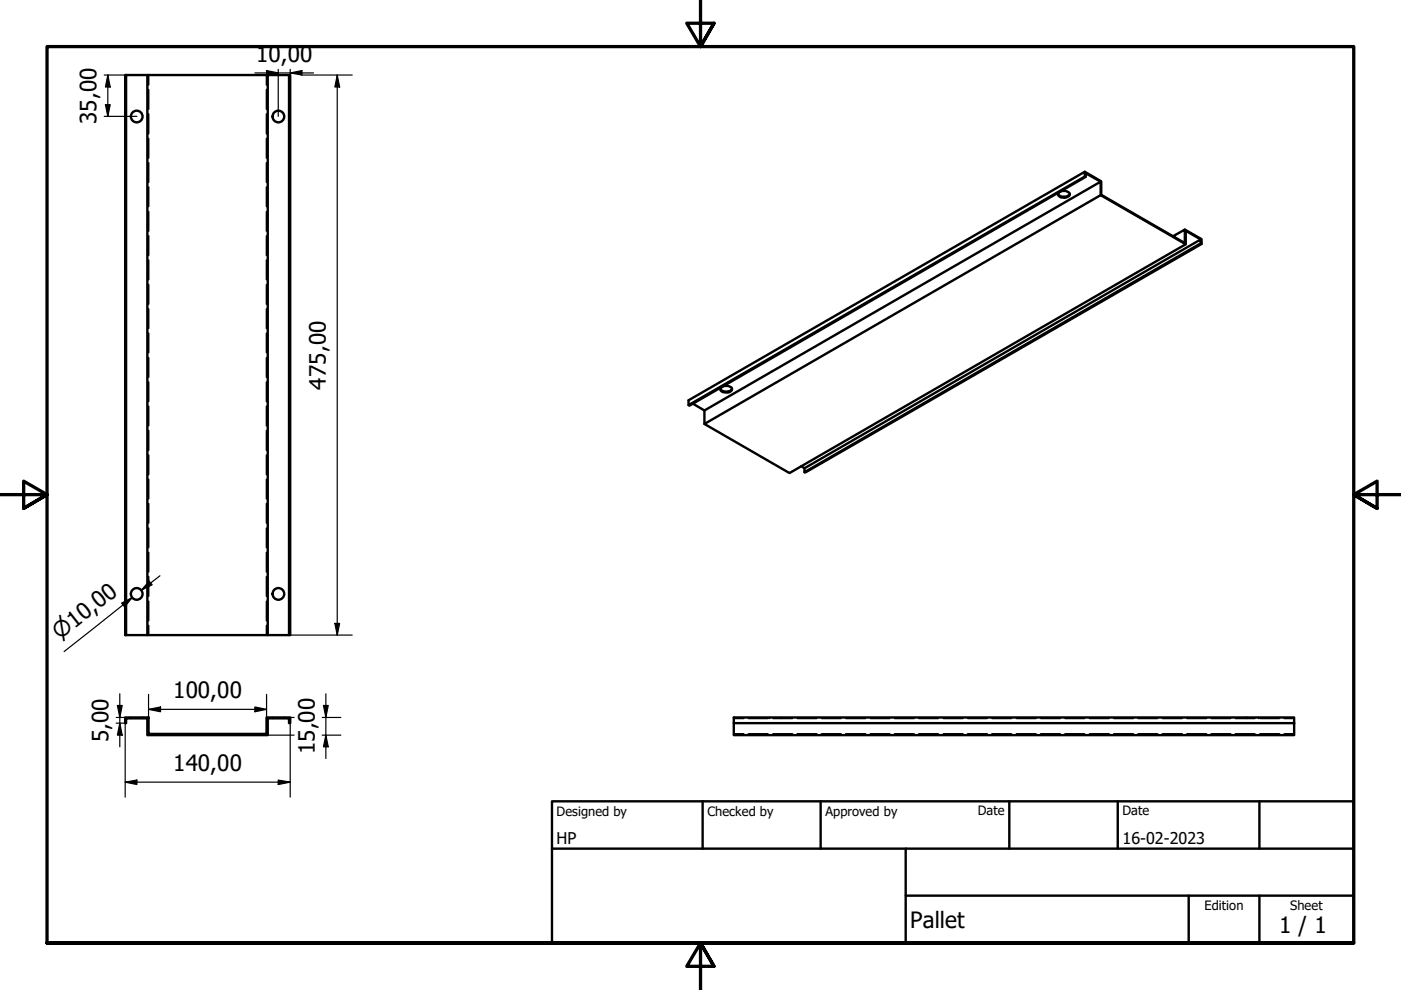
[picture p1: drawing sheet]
<svg xmlns="http://www.w3.org/2000/svg" width="297mm" height="210mm" viewBox="0 0 297 210" stroke-linecap="round" stroke-linejoin="round" font-family="sans-serif">
<!-- layer: Hidden (ISO) -->
<g fill="none" stroke="#000" stroke-width=".38">
<path d="M31.5 15.9v2.1M31.5 19v4.1M56.5 15.9v2.1M56.5 19v4.1M31.5 24.2v4.2M31.5 29.4v4.1M31.5 34.5v4.1M31.5 39.7v4.1M56.5 24.2v4.2M56.5 29.4v4.1M56.5 34.5v4.1M56.5 39.7v4.1"/>
<path d="M31.5 44.9v4.1M31.5 50v4.1M31.5 55.2v4.1M56.5 44.9v4.1M56.5 50v4.1M56.5 55.2v4.1M31.5 60.4v4.1M31.5 65.5v4.1M31.5 70.6v4.2M31.5 75.9v4.1M56.5 60.4v4.1M56.5 65.5v4.1"/>
<path d="M56.5 70.6v4.2M56.5 75.9v4.1M31.5 81v4.1M31.5 86.1v4.2M31.5 91.3v4.2M31.5 96.5v4.1M56.5 81v4.1M56.5 86.1v4.2M56.5 91.3v4.2M56.5 96.5v4.1M31.5 101.6v4.2M31.5 106.8v4.1"/>
<path d="M31.5 112v4.1M31.5 117.1v4.2M56.5 101.6v4.2M56.5 106.8v4.1M56.5 112v4.1M56.5 117.1v4.2M31.5 122.3v4.1M31.5 127.5v4.1M31.5 132.6v2.1M56.5 122.3v4.1M56.5 127.5v4.1M56.5 132.6v2.1"/>
<path d="M27.7 152.1v.1M27.7 152.2v.1M30.3 152.1v.1M30.3 152.2v.1M57.8 152.1v.1M57.8 152.2v.1M60.3 152.1v.1M60.3 152.2v.1M155.6 155.6h2.1M155.6 152.3h2.1M158.7 155.6h4.1M158.7 152.3h4.1"/>
<path d="M163.1 152.1v.1M163.1 152.2v.1M163.9 155.6h4.1M163.9 152.3h4.1M165.6 152.1v.1M165.6 152.2v.1M169 155.6h4.2M169 152.3h4.2M174.2 155.6h4.1M174.2 152.3h4.1M179.3 155.6h4.2M179.3 152.3h4.2"/>
<path d="M184.5 155.6h4.2M184.5 152.3h4.2M189.7 155.6h4.1M189.7 152.3h4.1M194.8 155.6h4.1M194.8 152.3h4.1M200 155.6h4.2M200 152.3h4.2M205.2 155.6h4.1M205.2 152.3h4.1M210.3 155.6h4.1M210.3 152.3h4.1"/>
<path d="M215.5 155.6h4.1M215.5 152.3h4.1M220.7 155.6h4.1M220.7 152.3h4.1M225.8 155.6h4.1M225.8 152.3h4.1M231 155.6h4.1M231 152.3h4.1M236.2 155.6h4.1M236.2 152.3h4.1M241.3 155.6h4.1M241.3 152.3h4.1"/>
<path d="M246.4 155.6h4.2M246.4 152.3h4.2M251.7 155.6h4.1M251.7 152.3h4.1M256.8 155.6h4.1M256.8 152.3h4.1M261.9 155.6h4.2M261.9 152.3h4.2M264.4 152.1v.1M264.4 152.2v.1M266.8 152.1v.1M266.8 152.2v.1"/>
<path d="M267.1 155.6h4.2M267.1 152.3h4.2M272.3 155.6h2.1M272.3 152.3h2.1"/>
</g>
<!-- layer: Visible (ISO) -->
<g fill="none" stroke="#000" stroke-width=".51">
<path d="M26.7 15.9h-.2v118.8h.2v-118.8h4.5M56.8 15.9h-25.6v118.8h-4.5M61.3 15.9h.2v118.8h-.2zM61.3 15.9h-4.5v118.8h-25.6M230 36.4l3.5 2.1v2.8l17.7 10.2v-2.8l-2.5 1.4M230 37.4v-1l-84 48.5v1l84-48.5 .2 .1M233.4 38.5l-3.2-1.8v.8l-84 48.5-.2-.1M224.3 41.1a1.61 1.61 0 0 0 2.5 0M224.5 40.9a1.45 1.45 0 0 1 2.3 .3 1.57 1.57 0 0 1-2.5 .2zM233.4 41.4v-2.9l-84 48.5-2.5-1.4M251.2 48.7l3.6 2v1l-84 48.5-.2-.1M251.4 51.8l-18-10.4-84 48.5v-2.9"/>
<path d="M254.6 51.6v-.8l-84 48.5-.7-.5M254.6 50.8l-3.2-1.9v2.9l-84 48.5-18-10.4M254.8 51.7l-.2-.1-84 48.5v-.8M152.7 82.5a1.61 1.61 0 0 0 2.5 0M152.8 82.3a1.62 1.62 0 0 1 2.4 .1v.2a1.51 1.51 0 0 1-2.5 0zM56.8 134.7h4.5M26.5 152.1h5v3.5h25v-3.5h5v1.2h-.2v-1h-4.5v3.6h-25.6v-3.6h-4.5v1h-.2zM155.6 153.3h118.8v2.6h-118.8zM155.6 153.3v-1.2h118.8v1.2"/>
<circle cx="29" cy="24.7" r="1.24"/>
<circle cx="59" cy="24.7" r="1.24"/>
<circle cx="29" cy="125.9" r="1.24"/>
<circle cx="59" cy="125.9" r="1.24"/>
</g>
<!-- layer: Border (ISO) -->
<path d="M148.5 -.1v10l-2.9-5h5.8l-2.9 5 2.9-5M0 104.9h10l-5-2.9v5.8l5-2.9-5 2.9M297 104.9h-10l5-2.9v5.8l-5-2.9 5 2.9M10 199.9v-190h277v190h-277h277M151.4 204.9l-2.9-5 2.9 5h-5.8l2.9-5v10" fill="none" stroke="#000" stroke-width=".7"/>
<!-- layer: Title (ISO) -->
<path d="M117 169.9h170v30h-170zM117 179.9h170M149 169.9v10M174 169.9v10M192 179.9v20M214 169.9v10M237 169.9v10M267 169.9v10M192 189.9h95M252 189.9v10M267 189.9v10" fill="none" stroke="#000" stroke-width=".51"/>
<!-- layer: Dimension (ISO) -->
<g fill="none" stroke="#000" stroke-width=".25">
<path d="M22.1 15.9h4.6M22.9 15.9l.5 2.6h-1zM22.9 15.9v8.8M54 15.5h12.5M56.5 15l2.5 .5-2.5 .4zM59 14.7v10M61.5 15.5l2.5-.5v.9zM61.5 14.7l.1 1.2M63.9 15.9h10.8M71.5 15.9l.5 2.6h-1zM71.5 15.9v118.8M22.1 24.7h6.9"/>
<path d="M22.4 22.2h1l-.5 2.5zM25.8 127.9l2.2-1.2-1.6 2zM26.1 128.2l1.9-1.5-14.4 11.4M31.6 123.2l.7 .8-2.3 1.1zM33.9 122.1l-3.9 3M61.5 134.7h13.2M71 132.2h1l-.5 2.5zM24.6 152.1h1.9v16.9M24.6 153.3h1.9M24.9 149.6h1l-.5 2.5zM25.4 153.3l.5 2.6h-1zM25.4 147.1v11.2"/>
<path d="M31.5 150.4l2.5-.5v1zM31.5 150.4h25M31.5 147.2v4.9M54 149.9l2.5 .5-2.5 .5zM56.5 147.2v4.9M56.8 155.9h5.6M61.5 153.3v15.7M61.5 152.1h.9M68.3 155.9h4M68.3 152.1h4M68.6 149.6h1l-.5 2.5zM69.1 155.9l.5 2.4h-1z"/>
<path d="M69.1 147.1v13.7M26.5 165.8l2.5-.4v.9zM26.5 165.8h35M59 165.4l2.5 .4-2.5 .5z"/>
</g>
<g fill="#000">
<path d="M22.9 15.9l.5 2.6h-1z" fill-rule="evenodd"/>
<path d="M56.5 15l2.5 .5-2.5 .4z" fill-rule="evenodd"/>
<path d="M61.5 15.5l2.5-.5v.9z" fill-rule="evenodd"/>
<path d="M71.5 15.9l.5 2.6h-1z" fill-rule="evenodd"/>
<path d="M22.4 22.2h1l-.5 2.5z" fill-rule="evenodd"/>
<path d="M25.8 127.9l2.2-1.2-1.6 2z" fill-rule="evenodd"/>
<path d="M31.6 123.2l.7 .8-2.3 1.1z" fill-rule="evenodd"/>
<path d="M71 132.2h1l-.5 2.5z" fill-rule="evenodd"/>
<path d="M24.9 149.6h1l-.5 2.5z" fill-rule="evenodd"/>
<path d="M25.4 153.3l.5 2.6h-1z" fill-rule="evenodd"/>
<path d="M31.5 150.4l2.5-.5v1z" fill-rule="evenodd"/>
<path d="M54 149.9l2.5 .5-2.5 .5z" fill-rule="evenodd"/>
<path d="M68.6 149.6h1l-.5 2.5z" fill-rule="evenodd"/>
<path d="M69.1 155.9l.5 2.4h-1z" fill-rule="evenodd"/>
<path d="M26.5 165.8l2.5-.4v.9z" fill-rule="evenodd"/>
<path d="M59 165.4l2.5 .4-2.5 .5z" fill-rule="evenodd"/>
</g>
<g font-size="4.8">
<text x="54.3" y="13.1">10,00</text>
<text x="20.4" y="26.3" transform="rotate(-90 20.4 26.3)">35,00</text>
<text x="69.1" y="82.6" transform="rotate(-90 69.1 82.6)">475,00</text>
<text x="36.7" y="148">100,00</text>
<text x="23" y="157.4" transform="rotate(-90 23 157.4)">5,00</text>
<text x="66.7" y="159.9" transform="rotate(-90 66.7 159.9)">15,00</text>
<text x="36.7" y="163.5">140,00</text>
<text x="193" y="196.7">Pallet</text>
<text x="271.2" y="197.8">1 / 1</text>
</g>
<text font-size="4.6" x="12.7" y="135.8" transform="rotate(-38 12.7 135.8)">⌀10,00</text>
<g font-size="3.4">
<text x="118" y="178.9">HP</text>
<text x="238" y="178.9">16-02-2023</text>
</g>
<g font-size="2.7">
<text x="118" y="173">Designed by</text>
<text x="150" y="173">Checked by</text>
<text x="175" y="173">Approved by</text>
<text x="207.3" y="172.9">Date</text>
<text x="238" y="172.9">Date</text>
<text x="255.4" y="193">Edition</text>
<text x="273.6" y="193">Sheet</text>
</g>
</svg>
